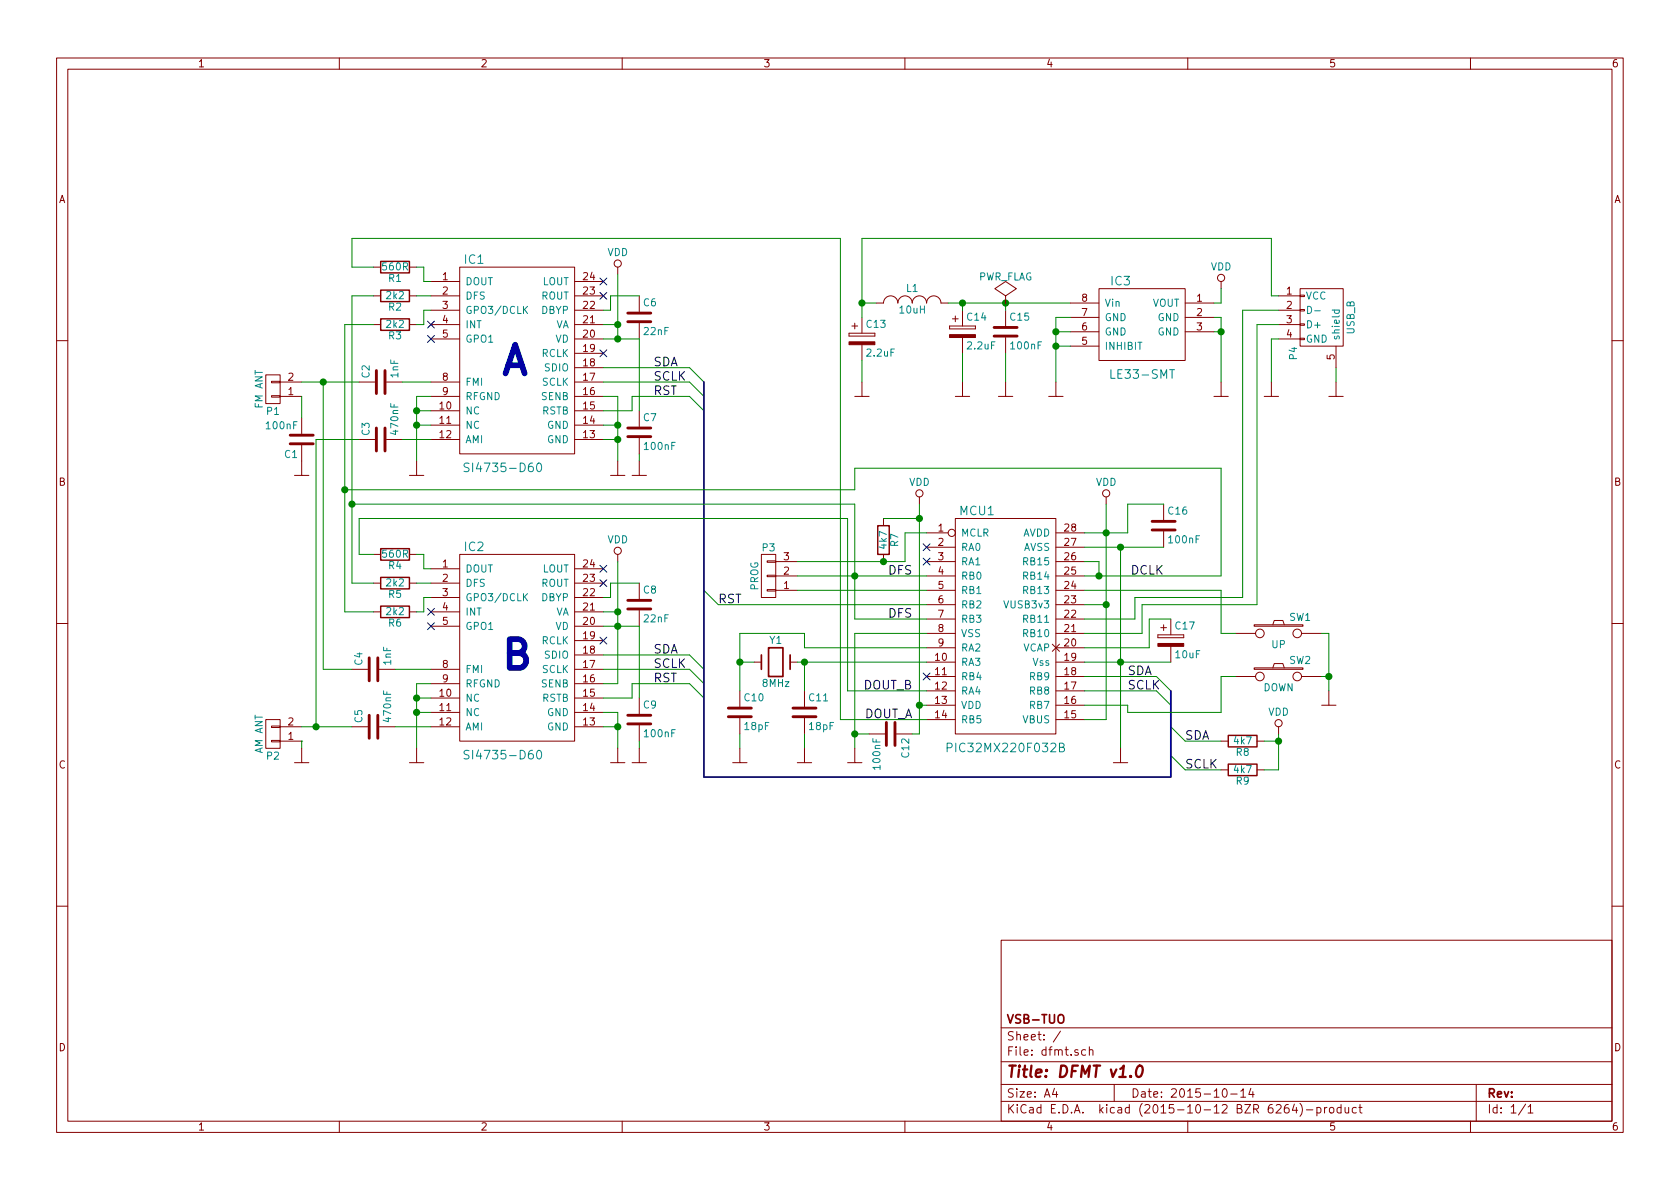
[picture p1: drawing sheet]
EESchema Schematic File Version 2
LIBS:power
LIBS:device
LIBS:transistors
LIBS:conn
LIBS:linear
LIBS:regul
LIBS:74xx
LIBS:cmos4000
LIBS:adc-dac
LIBS:memory
LIBS:xilinx
LIBS:microcontrollers
LIBS:dsp
LIBS:microchip
LIBS:analog_switches
LIBS:motorola
LIBS:texas
LIBS:intel
LIBS:audio
LIBS:interface
LIBS:digital-audio
LIBS:philips
LIBS:display
LIBS:cypress
LIBS:siliconi
LIBS:opto
LIBS:atmel
LIBS:contrib
LIBS:valves
LIBS:dfmt
LIBS:dfmt-cache
EELAYER 25 0
EELAYER END
$Descr A4 11693 8268
encoding utf-8
Sheet 1 1
Title "DFMT v1.0"
Date "2015-10-14"
Rev ""
Comp "VSB-TUO"
Comment1 ""
Comment2 ""
Comment3 ""
Comment4 ""
$EndDescr
$Comp
L PIC220F032B MCU1
U 1 1
P 7000 4350
F 0 "MCU1" H 6800 5150 60  0000 C CNN
F 1 "PIC32MX220F032B" H 7000 3500 60  0000 C CNN
F 2 "Housings_DIP:DIP-28_W7.62mm" H 6200 4350 60  0001 C CNN
F 3 "" H 6200 4350 60  0000 C CNN
	1    7000 4350
	1    0    0    -1  
$EndComp
$Comp
L LE33-SMT IC3
U 1 1
P 7950 2250
F 0 "IC3" H 7800 2550 60  0000 C CNN
F 1 "LE33-SMT" H 7950 1900 60  0000 C CNN
F 2 "Power_Integrations:SO-8" H 7900 1950 60  0001 C CNN
F 3 "" H 7900 1950 60  0000 C CNN
	1    7950 2250
	1    0    0    -1  
$EndComp
$Comp
L SI4735-D60 IC2
U 1 1
P 3450 4700
F 0 "IC2" H 3300 5600 60  0000 C CNN
F 1 "SI4735-D60" H 3500 4150 60  0000 C CNN
F 2 "Housings_SSOP:SSOP-24_3.9x8.7mm_Pitch0.635mm" H 3450 4700 60  0001 C CNN
F 3 "" H 3450 4700 60  0000 C CNN
	1    3450 4700
	1    0    0    -1  
$EndComp
$Comp
L VDD #PWR01
U 1 1
P 8500 2000
F 0 "#PWR01" H 8500 1850 50  0001 C CNN
F 1 "VDD" H 8500 2150 50  0000 C CNN
F 2 "" H 8500 2000 60  0000 C CNN
F 3 "" H 8500 2000 60  0000 C CNN
	1    8500 2000
	1    0    0    -1  
$EndComp
$Comp
L Crystal Y1
U 1 1
P 5400 4600
F 0 "Y1" H 5400 4750 50  0000 C CNN
F 1 "8MHz" H 5400 4450 50  0000 C CNN
F 2 "Crystals:Crystal_HC49-SD_SMD" H 5400 4600 60  0001 C CNN
F 3 "" H 5400 4600 60  0000 C CNN
	1    5400 4600
	1    0    0    -1  
$EndComp
$Comp
L INDUCTOR_SMALL L1
U 1 1
P 6350 2100
F 0 "L1" H 6350 2200 50  0000 C CNN
F 1 "10uH" H 6350 2050 50  0000 C CNN
F 2 "Resistors_SMD:R_1210_HandSoldering" H 6350 2100 60  0001 C CNN
F 3 "" H 6350 2100 60  0000 C CNN
	1    6350 2100
	1    0    0    -1  
$EndComp
$Comp
L C C15
U 1 1
P 7000 2300
F 0 "C15" H 7025 2400 50  0000 L CNN
F 1 "100nF" H 7025 2200 50  0000 L CNN
F 2 "Capacitors_SMD:C_1206_HandSoldering" H 7038 2150 30  0001 C CNN
F 3 "" H 7000 2300 60  0000 C CNN
	1    7000 2300
	1    0    0    -1  
$EndComp
$Comp
L CP C14
U 1 1
P 6700 2300
F 0 "C14" H 6725 2400 50  0000 L CNN
F 1 "2.2uF" H 6725 2200 50  0000 L CNN
F 2 "Capacitors_Tantalum_SMD:TantalC_SizeB_EIA-3528_HandSoldering" H 6738 2150 30  0001 C CNN
F 3 "" H 6700 2300 60  0000 C CNN
	1    6700 2300
	1    0    0    -1  
$EndComp
$Comp
L CP C13
U 1 1
P 6000 2350
F 0 "C13" H 6025 2450 50  0000 L CNN
F 1 "2.2uF" H 6025 2250 50  0000 L CNN
F 2 "Capacitors_Tantalum_SMD:TantalC_SizeB_EIA-3528_HandSoldering" H 6038 2200 30  0001 C CNN
F 3 "" H 6000 2350 60  0000 C CNN
	1    6000 2350
	1    0    0    -1  
$EndComp
$Comp
L C C10
U 1 1
P 5150 4950
F 0 "C10" H 5175 5050 50  0000 L CNN
F 1 "18pF" H 5175 4850 50  0000 L CNN
F 2 "Capacitors_SMD:C_1206_HandSoldering" H 5188 4800 30  0001 C CNN
F 3 "" H 5150 4950 60  0000 C CNN
	1    5150 4950
	1    0    0    -1  
$EndComp
$Comp
L C C11
U 1 1
P 5600 4950
F 0 "C11" H 5625 5050 50  0000 L CNN
F 1 "18pF" H 5625 4850 50  0000 L CNN
F 2 "Capacitors_SMD:C_1206_HandSoldering" H 5638 4800 30  0001 C CNN
F 3 "" H 5600 4950 60  0000 C CNN
	1    5600 4950
	1    0    0    -1  
$EndComp
$Comp
L R R4
U 1 1
P 2750 3850
F 0 "R4" V 2830 3850 50  0000 C CNN
F 1 "560R" V 2750 3850 50  0000 C CNN
F 2 "Resistors_SMD:R_1206_HandSoldering" V 2680 3850 30  0001 C CNN
F 3 "" H 2750 3850 30  0000 C CNN
	1    2750 3850
	0    1    1    0   
$EndComp
$Comp
L R R5
U 1 1
P 2750 4050
F 0 "R5" V 2830 4050 50  0000 C CNN
F 1 "2k2" V 2750 4050 50  0000 C CNN
F 2 "Resistors_SMD:R_1206_HandSoldering" V 2680 4050 30  0001 C CNN
F 3 "" H 2750 4050 30  0000 C CNN
	1    2750 4050
	0    1    1    0   
$EndComp
$Comp
L R R6
U 1 1
P 2750 4250
F 0 "R6" V 2830 4250 50  0000 C CNN
F 1 "2k2" V 2750 4250 50  0000 C CNN
F 2 "Resistors_SMD:R_1206_HandSoldering" V 2680 4250 30  0001 C CNN
F 3 "" H 2750 4250 30  0000 C CNN
	1    2750 4250
	0    1    1    0   
$EndComp
$Comp
L VDD #PWR02
U 1 1
P 4300 3900
F 0 "#PWR02" H 4300 3750 50  0001 C CNN
F 1 "VDD" H 4300 4050 50  0000 C CNN
F 2 "" H 4300 3900 60  0000 C CNN
F 3 "" H 4300 3900 60  0000 C CNN
	1    4300 3900
	1    0    0    -1  
$EndComp
$Comp
L C C8
U 1 1
P 4450 4200
F 0 "C8" H 4475 4300 50  0000 L CNN
F 1 "22nF" H 4475 4100 50  0000 L CNN
F 2 "Capacitors_SMD:C_1206_HandSoldering" H 4488 4050 30  0001 C CNN
F 3 "" H 4450 4200 60  0000 C CNN
	1    4450 4200
	1    0    0    -1  
$EndComp
$Comp
L C C9
U 1 1
P 4450 5000
F 0 "C9" H 4475 5100 50  0000 L CNN
F 1 "100nF" H 4475 4900 50  0000 L CNN
F 2 "Capacitors_SMD:C_1206_HandSoldering" H 4488 4850 30  0001 C CNN
F 3 "" H 4450 5000 60  0000 C CNN
	1    4450 5000
	1    0    0    -1  
$EndComp
$Comp
L VDD #PWR03
U 1 1
P 7700 3500
F 0 "#PWR03" H 7700 3350 50  0001 C CNN
F 1 "VDD" H 7700 3650 50  0000 C CNN
F 2 "" H 7700 3500 60  0000 C CNN
F 3 "" H 7700 3500 60  0000 C CNN
	1    7700 3500
	1    0    0    -1  
$EndComp
$Comp
L CP C17
U 1 1
P 8150 4450
F 0 "C17" H 8175 4550 50  0000 L CNN
F 1 "10uF" H 8175 4350 50  0000 L CNN
F 2 "Capacitors_Tantalum_SMD:TantalC_SizeB_EIA-3528_HandSoldering" H 8188 4300 30  0001 C CNN
F 3 "" H 8150 4450 60  0000 C CNN
	1    8150 4450
	1    0    0    -1  
$EndComp
$Comp
L C C16
U 1 1
P 8100 3650
F 0 "C16" H 8125 3750 50  0000 L CNN
F 1 "100nF" H 8125 3550 50  0000 L CNN
F 2 "Capacitors_SMD:C_1206_HandSoldering" H 8138 3500 30  0001 C CNN
F 3 "" H 8100 3650 60  0000 C CNN
	1    8100 3650
	1    0    0    -1  
$EndComp
$Comp
L R R7
U 1 1
P 6150 3750
F 0 "R7" V 6230 3750 50  0000 C CNN
F 1 "4k7" V 6150 3750 50  0000 C CNN
F 2 "Resistors_SMD:R_1206_HandSoldering" V 6080 3750 30  0001 C CNN
F 3 "" H 6150 3750 30  0000 C CNN
	1    6150 3750
	1    0    0    -1  
$EndComp
$Comp
L VDD #PWR04
U 1 1
P 6400 3500
F 0 "#PWR04" H 6400 3350 50  0001 C CNN
F 1 "VDD" H 6400 3650 50  0000 C CNN
F 2 "" H 6400 3500 60  0000 C CNN
F 3 "" H 6400 3500 60  0000 C CNN
	1    6400 3500
	1    0    0    -1  
$EndComp
$Comp
L SI4735-D60 IC1
U 1 1
P 3450 2700
F 0 "IC1" H 3300 3600 60  0000 C CNN
F 1 "SI4735-D60" H 3500 2150 60  0000 C CNN
F 2 "Housings_SSOP:SSOP-24_3.9x8.7mm_Pitch0.635mm" H 3450 2700 60  0001 C CNN
F 3 "" H 3450 2700 60  0000 C CNN
	1    3450 2700
	1    0    0    -1  
$EndComp
$Comp
L R R1
U 1 1
P 2750 1850
F 0 "R1" V 2830 1850 50  0000 C CNN
F 1 "560R" V 2750 1850 50  0000 C CNN
F 2 "Resistors_SMD:R_1206_HandSoldering" V 2680 1850 30  0001 C CNN
F 3 "" H 2750 1850 30  0000 C CNN
	1    2750 1850
	0    1    1    0   
$EndComp
$Comp
L R R2
U 1 1
P 2750 2050
F 0 "R2" V 2830 2050 50  0000 C CNN
F 1 "2k2" V 2750 2050 50  0000 C CNN
F 2 "Resistors_SMD:R_1206_HandSoldering" V 2680 2050 30  0001 C CNN
F 3 "" H 2750 2050 30  0000 C CNN
	1    2750 2050
	0    1    1    0   
$EndComp
$Comp
L R R3
U 1 1
P 2750 2250
F 0 "R3" V 2830 2250 50  0000 C CNN
F 1 "2k2" V 2750 2250 50  0000 C CNN
F 2 "Resistors_SMD:R_1206_HandSoldering" V 2680 2250 30  0001 C CNN
F 3 "" H 2750 2250 30  0000 C CNN
	1    2750 2250
	0    1    1    0   
$EndComp
$Comp
L VDD #PWR05
U 1 1
P 4300 1900
F 0 "#PWR05" H 4300 1750 50  0001 C CNN
F 1 "VDD" H 4300 2050 50  0000 C CNN
F 2 "" H 4300 1900 60  0000 C CNN
F 3 "" H 4300 1900 60  0000 C CNN
	1    4300 1900
	1    0    0    -1  
$EndComp
$Comp
L C C6
U 1 1
P 4450 2200
F 0 "C6" H 4475 2300 50  0000 L CNN
F 1 "22nF" H 4475 2100 50  0000 L CNN
F 2 "Capacitors_SMD:C_1206_HandSoldering" H 4488 2050 30  0001 C CNN
F 3 "" H 4450 2200 60  0000 C CNN
	1    4450 2200
	1    0    0    -1  
$EndComp
$Comp
L C C7
U 1 1
P 4450 3000
F 0 "C7" H 4475 3100 50  0000 L CNN
F 1 "100nF" H 4475 2900 50  0000 L CNN
F 2 "Capacitors_SMD:C_1206_HandSoldering" H 4488 2850 30  0001 C CNN
F 3 "" H 4450 3000 60  0000 C CNN
	1    4450 3000
	1    0    0    -1  
$EndComp
Entry Wire Line
	4800 4750 4900 4850
Entry Wire Line
	4800 4650 4900 4750
Entry Wire Line
	4800 4550 4900 4650
Entry Wire Line
	4800 2550 4900 2650
Entry Wire Line
	4800 2650 4900 2750
Entry Wire Line
	4800 2750 4900 2850
Entry Wire Line
	4900 4100 5000 4200
Text Label 4550 4550 0    60   ~ 0
SDA
Text Label 4550 4650 0    60   ~ 0
SCLK
Text Label 4550 4750 0    60   ~ 0
RST
Text Label 5000 4200 0    60   ~ 0
RST
Entry Wire Line
	8050 4700 8150 4800
Entry Wire Line
	8050 4800 8150 4900
Text Label 4550 2550 0    60   ~ 0
SDA
Text Label 4550 2650 0    60   ~ 0
SCLK
Text Label 4550 2750 0    60   ~ 0
RST
Text Label 7850 4700 0    60   ~ 0
SDA
Text Label 7850 4800 0    60   ~ 0
SCLK
$Comp
L CONN_01X03 P3
U 1 1
P 5350 4000
F 0 "P3" H 5350 3800 50  0000 C CNN
F 1 "PROG" V 5450 4000 50  0000 C CNN
F 2 "Pin_Headers:Pin_Header_Straight_1x03" H 5350 4000 60  0001 C CNN
F 3 "" H 5350 4000 60  0000 C CNN
	1    5350 4000
	-1   0    0    1   
$EndComp
Entry Wire Line
	8150 5050 8250 5150
Entry Wire Line
	8150 5250 8250 5350
$Comp
L R R8
U 1 1
P 8650 5150
F 0 "R8" V 8730 5150 50  0000 C CNN
F 1 "4k7" V 8650 5150 50  0000 C CNN
F 2 "Resistors_SMD:R_1206_HandSoldering" V 8580 5150 30  0001 C CNN
F 3 "" H 8650 5150 30  0000 C CNN
	1    8650 5150
	0    1    1    0   
$EndComp
$Comp
L R R9
U 1 1
P 8650 5350
F 0 "R9" V 8730 5350 50  0000 C CNN
F 1 "4k7" V 8650 5350 50  0000 C CNN
F 2 "Resistors_SMD:R_1206_HandSoldering" V 8580 5350 30  0001 C CNN
F 3 "" H 8650 5350 30  0000 C CNN
	1    8650 5350
	0    1    1    0   
$EndComp
$Comp
L VDD #PWR06
U 1 1
P 8900 5100
F 0 "#PWR06" H 8900 4950 50  0001 C CNN
F 1 "VDD" H 8900 5250 50  0000 C CNN
F 2 "" H 8900 5100 60  0000 C CNN
F 3 "" H 8900 5100 60  0000 C CNN
	1    8900 5100
	1    0    0    -1  
$EndComp
Text Label 8250 5150 0    60   ~ 0
SDA
Text Label 8250 5350 0    60   ~ 0
SCLK
Text Notes 3500 2600 0    200  ~ 40
A
Text Notes 3500 4650 0    200  ~ 40
B
$Comp
L C C5
U 1 1
P 2600 5050
F 0 "C5" H 2625 5150 50  0000 L CNN
F 1 "470nF" H 2625 4950 50  0000 L CNN
F 2 "Capacitors_SMD:C_1206_HandSoldering" H 2638 4900 30  0001 C CNN
F 3 "" H 2600 5050 60  0000 C CNN
	1    2600 5050
	0    -1   -1   0   
$EndComp
$Comp
L C C4
U 1 1
P 2600 4650
F 0 "C4" H 2625 4750 50  0000 L CNN
F 1 "1nF" H 2625 4550 50  0000 L CNN
F 2 "Capacitors_SMD:C_1206_HandSoldering" H 2638 4500 30  0001 C CNN
F 3 "" H 2600 4650 60  0000 C CNN
	1    2600 4650
	0    -1   -1   0   
$EndComp
$Comp
L C C3
U 1 1
P 2650 3050
F 0 "C3" H 2675 3150 50  0000 L CNN
F 1 "470nF" H 2675 2950 50  0000 L CNN
F 2 "Capacitors_SMD:C_1206_HandSoldering" H 2688 2900 30  0001 C CNN
F 3 "" H 2650 3050 60  0000 C CNN
	1    2650 3050
	0    -1   -1   0   
$EndComp
$Comp
L C C2
U 1 1
P 2650 2650
F 0 "C2" H 2675 2750 50  0000 L CNN
F 1 "1nF" H 2675 2550 50  0000 L CNN
F 2 "Capacitors_SMD:C_1206_HandSoldering" H 2688 2500 30  0001 C CNN
F 3 "" H 2650 2650 60  0000 C CNN
	1    2650 2650
	0    -1   -1   0   
$EndComp
$Comp
L CONN_01X02 P1
U 1 1
P 1900 2700
F 0 "P1" H 1900 2850 50  0000 C CNN
F 1 "FM ANT" V 2000 2700 50  0000 C CNN
F 2 "Pin_Headers:Pin_Header_Straight_1x02" H 1900 2700 60  0001 C CNN
F 3 "" H 1900 2700 60  0000 C CNN
	1    1900 2700
	-1   0    0    1   
$EndComp
$Comp
L CONN_01X02 P2
U 1 1
P 1900 5100
F 0 "P2" H 1900 5250 50  0000 C CNN
F 1 "AM ANT" V 2000 5100 50  0000 C CNN
F 2 "Pin_Headers:Pin_Header_Straight_1x02" H 1900 5100 60  0001 C CNN
F 3 "" H 1900 5100 60  0000 C CNN
	1    1900 5100
	-1   0    0    1   
$EndComp
Wire Wire Line
	8500 2100 8450 2100
Wire Wire Line
	8500 2100 8500 2000
Wire Wire Line
	7450 2200 7350 2200
Wire Wire Line
	7450 2300 7350 2300
Connection ~ 7350 2300
Wire Wire Line
	7350 2400 7450 2400
Connection ~ 7350 2400
Wire Wire Line
	7350 2200 7350 2650
Connection ~ 6700 2100
Connection ~ 7000 2100
Wire Wire Line
	6700 2150 6700 2100
Wire Wire Line
	7000 2100 7000 2150
Wire Wire Line
	7000 2650 7000 2450
Wire Wire Line
	6700 2650 6700 2450
Wire Wire Line
	8850 1650 8850 2050
Wire Wire Line
	5150 4400 5150 4800
Wire Wire Line
	5150 4600 5250 4600
Wire Wire Line
	5550 4600 6450 4600
Wire Wire Line
	5600 4600 5600 4800
Wire Wire Line
	5600 5100 5600 5200
Wire Wire Line
	5150 5100 5150 5200
Connection ~ 5600 4600
Wire Wire Line
	5150 4400 5600 4400
Wire Wire Line
	5600 4400 5600 4500
Wire Wire Line
	5600 4500 6450 4500
Connection ~ 5150 4600
Wire Wire Line
	3000 3950 2950 3950
Wire Wire Line
	2950 3950 2950 3850
Wire Wire Line
	2950 3850 2900 3850
Wire Wire Line
	3000 4050 2900 4050
Wire Wire Line
	3000 4150 2950 4150
Wire Wire Line
	2950 4150 2950 4250
Wire Wire Line
	2950 4250 2900 4250
Wire Wire Line
	2900 4750 2900 5200
Wire Wire Line
	2900 4750 3000 4750
Wire Wire Line
	3000 4850 2900 4850
Connection ~ 2900 4850
Wire Wire Line
	3000 4950 2900 4950
Connection ~ 2900 4950
Wire Wire Line
	4200 5050 4300 5050
Wire Wire Line
	4300 4950 4300 5200
Wire Wire Line
	4200 4950 4300 4950
Connection ~ 4300 5050
Wire Wire Line
	4200 4150 4250 4150
Wire Wire Line
	4200 4250 4300 4250
Wire Wire Line
	4300 3900 4300 4750
Connection ~ 4300 4350
Wire Wire Line
	4200 4350 4450 4350
Wire Wire Line
	4250 4150 4250 4050
Wire Wire Line
	4250 4050 4450 4050
Wire Wire Line
	4300 4750 4200 4750
Connection ~ 4300 4250
Wire Wire Line
	4450 4350 4450 4850
Wire Wire Line
	4450 5200 4450 5150
Wire Wire Line
	7700 3500 7700 5000
Wire Wire Line
	7700 5000 7550 5000
Connection ~ 7700 3700
Wire Wire Line
	7550 4200 7700 4200
Connection ~ 7700 4200
Wire Wire Line
	7800 3800 7800 5200
Wire Wire Line
	7550 4600 8150 4600
Connection ~ 7800 4600
Connection ~ 7800 3800
Wire Wire Line
	6400 4900 6450 4900
Wire Wire Line
	6400 3500 6400 5100
Wire Wire Line
	5950 4400 5950 5200
Wire Wire Line
	5950 4400 6450 4400
Wire Wire Line
	7550 4500 8000 4500
Wire Wire Line
	8000 4500 8000 4300
Wire Wire Line
	8000 4300 8150 4300
Wire Wire Line
	7550 3800 8100 3800
Wire Wire Line
	7550 3700 7850 3700
Wire Wire Line
	7850 3700 7850 3500
Wire Wire Line
	7850 3500 8100 3500
Wire Wire Line
	8650 2150 8650 4150
Wire Wire Line
	7900 4150 7900 4300
Wire Wire Line
	7900 4300 7550 4300
Wire Wire Line
	7550 4400 7950 4400
Wire Wire Line
	7950 4400 7950 4200
Wire Wire Line
	8750 4200 8750 2250
Wire Bus Line
	8150 4800 8150 5400
Wire Wire Line
	5000 4200 6450 4200
Wire Wire Line
	4200 4850 4400 4850
Wire Wire Line
	4400 4850 4400 4750
Wire Wire Line
	4400 4750 4800 4750
Wire Wire Line
	4200 4650 4800 4650
Wire Wire Line
	4200 4550 4800 4550
Wire Wire Line
	3000 1950 2950 1950
Wire Wire Line
	2950 1950 2950 1850
Wire Wire Line
	2950 1850 2900 1850
Wire Wire Line
	3000 2050 2900 2050
Wire Wire Line
	3000 2150 2950 2150
Wire Wire Line
	2950 2150 2950 2250
Wire Wire Line
	2950 2250 2900 2250
Wire Wire Line
	2900 2750 2900 3200
Wire Wire Line
	2900 2750 3000 2750
Wire Wire Line
	3000 2850 2900 2850
Connection ~ 2900 2850
Wire Wire Line
	3000 2950 2900 2950
Connection ~ 2900 2950
Wire Wire Line
	4300 3050 4200 3050
Wire Wire Line
	4300 2750 4300 3200
Wire Wire Line
	4200 2950 4300 2950
Connection ~ 4300 3050
Wire Wire Line
	4200 2150 4250 2150
Wire Wire Line
	4200 2250 4300 2250
Connection ~ 4300 2350
Wire Wire Line
	4200 2350 4450 2350
Wire Wire Line
	4250 2150 4250 2050
Wire Wire Line
	4250 2050 4450 2050
Wire Wire Line
	4300 2750 4200 2750
Wire Wire Line
	4450 2350 4450 2850
Wire Wire Line
	4450 3200 4450 3150
Wire Wire Line
	4200 2850 4400 2850
Wire Wire Line
	4400 2850 4400 2750
Wire Wire Line
	4400 2750 4800 2750
Wire Wire Line
	4200 2650 4800 2650
Wire Wire Line
	4200 2550 4800 2550
Wire Bus Line
	4900 2650 4900 5400
Wire Wire Line
	7550 4700 8050 4700
Wire Wire Line
	7550 4800 8050 4800
Connection ~ 4300 2950
Wire Wire Line
	4300 1900 4300 2350
Wire Wire Line
	2600 1850 2450 1850
Wire Wire Line
	2450 1850 2450 1650
Wire Wire Line
	2450 1650 5850 1650
Wire Wire Line
	5850 1650 5850 5000
Wire Wire Line
	5850 5000 6450 5000
Wire Wire Line
	6000 2500 6000 2650
Connection ~ 6000 2100
Wire Wire Line
	5950 4300 6450 4300
Wire Wire Line
	2450 2050 2600 2050
Wire Wire Line
	2600 2250 2400 2250
Wire Wire Line
	5950 3250 8500 3250
Wire Wire Line
	8500 3250 8500 4000
Wire Wire Line
	8500 4000 7550 4000
Connection ~ 4300 2250
Wire Wire Line
	6450 4800 5900 4800
Wire Wire Line
	5900 4800 5900 3600
Wire Wire Line
	5900 3600 2500 3600
Wire Wire Line
	2500 3600 2500 3850
Wire Wire Line
	2500 3850 2600 3850
Wire Wire Line
	5550 4000 6450 4000
Wire Wire Line
	5550 4100 6450 4100
Wire Wire Line
	5550 3900 6300 3900
Wire Wire Line
	6150 3600 6400 3600
Connection ~ 6400 3600
Wire Wire Line
	6300 3900 6300 3700
Wire Wire Line
	6300 3700 6450 3700
Connection ~ 6150 3900
Wire Wire Line
	2400 4250 2600 4250
Wire Bus Line
	4900 5400 8150 5400
Wire Wire Line
	8800 5150 8900 5150
Wire Wire Line
	8900 5100 8900 5350
Wire Wire Line
	8900 5350 8800 5350
Connection ~ 8900 5150
Wire Wire Line
	8250 5150 8500 5150
Wire Wire Line
	8250 5350 8500 5350
Wire Wire Line
	2750 4650 3000 4650
Wire Wire Line
	2750 5050 3000 5050
Wire Wire Line
	2800 2650 3000 2650
Wire Wire Line
	2800 3050 3000 3050
Wire Wire Line
	2250 2650 2250 4650
Wire Wire Line
	2250 4650 2450 4650
Wire Wire Line
	2500 3050 2200 3050
Connection ~ 2250 2650
Wire Wire Line
	2100 2650 2500 2650
Wire Wire Line
	2200 3050 2200 5050
Wire Wire Line
	2100 5050 2450 5050
Connection ~ 2200 5050
Wire Wire Line
	2100 5150 2100 5150
Wire Wire Line
	2100 5150 2100 5200
$Comp
L C C12
U 1 1
P 6200 5100
F 0 "C12" H 6225 5200 50  0000 L CNN
F 1 "100nF" H 6225 5000 50  0000 L CNN
F 2 "Capacitors_SMD:C_1206_HandSoldering" H 6238 4950 30  0001 C CNN
F 3 "" H 6200 5100 60  0000 C CNN
	1    6200 5100
	0    1    1    0   
$EndComp
Wire Wire Line
	6050 5100 5950 5100
Connection ~ 5950 5100
Connection ~ 6400 4900
NoConn ~ 6450 3800
NoConn ~ 6450 3900
NoConn ~ 3000 4250
NoConn ~ 3000 4350
NoConn ~ 4200 4450
NoConn ~ 4200 4050
NoConn ~ 4200 3950
NoConn ~ 4200 2450
NoConn ~ 4200 1950
NoConn ~ 4200 2050
NoConn ~ 3000 2350
NoConn ~ 3000 2250
Wire Wire Line
	8450 2200 8500 2200
Wire Wire Line
	8500 2200 8500 2650
Wire Wire Line
	8450 2300 8500 2300
Connection ~ 8500 2300
NoConn ~ 6450 4700
$Comp
L C C1
U 1 1
P 2100 3050
F 0 "C1" H 2125 3150 50  0000 L CNN
F 1 "100nF" H 2125 2950 50  0000 L CNN
F 2 "Capacitors_SMD:C_1206_HandSoldering" H 2138 2900 30  0001 C CNN
F 3 "" H 2100 3050 60  0000 C CNN
	1    2100 3050
	-1   0    0    1   
$EndComp
Wire Wire Line
	2100 2750 2100 2900
Wire Wire Line
	8850 1650 6000 1650
Wire Wire Line
	6000 1650 6000 2200
Wire Wire Line
	6100 2100 6000 2100
Wire Wire Line
	6600 2100 7450 2100
$Comp
L PWR_FLAG #FLG07
U 1 1
P 7000 2100
F 0 "#FLG07" H 7000 2195 50  0001 C CNN
F 1 "PWR_FLAG" H 7000 2280 50  0000 C CNN
F 2 "" H 7000 2100 60  0000 C CNN
F 3 "" H 7000 2100 60  0000 C CNN
	1    7000 2100
	1    0    0    -1  
$EndComp
Wire Wire Line
	8850 2350 8850 2650
$Comp
L SW_PUSH SW1
U 1 1
P 8900 4400
F 0 "SW1" H 9050 4510 50  0000 C CNN
F 1 "UP" H 8900 4320 50  0000 C CNN
F 2 "dfmt:button-TACT" H 8900 4400 60  0001 C CNN
F 3 "" H 8900 4400 60  0000 C CNN
	1    8900 4400
	1    0    0    -1  
$EndComp
$Comp
L SW_PUSH SW2
U 1 1
P 8900 4700
F 0 "SW2" H 9050 4810 50  0000 C CNN
F 1 "DOWN" H 8900 4620 50  0000 C CNN
F 2 "dfmt:button-TACT" H 8900 4700 60  0001 C CNN
F 3 "" H 8900 4700 60  0000 C CNN
	1    8900 4700
	1    0    0    -1  
$EndComp
Wire Wire Line
	7550 4900 7850 4900
Wire Wire Line
	7850 4900 7850 4950
Wire Wire Line
	8600 4700 8500 4700
Wire Wire Line
	8500 4700 8500 4950
Wire Wire Line
	8500 4950 7850 4950
Wire Wire Line
	8600 4400 8500 4400
Wire Wire Line
	8500 4400 8500 4100
Wire Wire Line
	8500 4100 7550 4100
Wire Wire Line
	9200 4400 9250 4400
Wire Wire Line
	9250 4400 9250 4800
Wire Wire Line
	9200 4700 9250 4700
Connection ~ 9250 4700
$Comp
L GND_cs_2 #PWR08
U 1 1
P 8850 2650
F 0 "#PWR08" H 8850 2400 50  0001 C CNN
F 1 "GND_cs_2" H 8850 2500 50  0001 C CNN
F 2 "" H 8850 2650 60  0000 C CNN
F 3 "" H 8850 2650 60  0000 C CNN
	1    8850 2650
	1    0    0    -1  
$EndComp
$Comp
L GND_cs_2 #PWR09
U 1 1
P 8500 2650
F 0 "#PWR09" H 8500 2400 50  0001 C CNN
F 1 "GND_cs_2" H 8500 2500 50  0001 C CNN
F 2 "" H 8500 2650 60  0000 C CNN
F 3 "" H 8500 2650 60  0000 C CNN
	1    8500 2650
	1    0    0    -1  
$EndComp
$Comp
L GND_cs_2 #PWR010
U 1 1
P 6000 2650
F 0 "#PWR010" H 6000 2400 50  0001 C CNN
F 1 "GND_cs_2" H 6000 2500 50  0001 C CNN
F 2 "" H 6000 2650 60  0000 C CNN
F 3 "" H 6000 2650 60  0000 C CNN
	1    6000 2650
	1    0    0    -1  
$EndComp
$Comp
L GND_cs_2 #PWR011
U 1 1
P 6700 2650
F 0 "#PWR011" H 6700 2400 50  0001 C CNN
F 1 "GND_cs_2" H 6700 2500 50  0001 C CNN
F 2 "" H 6700 2650 60  0000 C CNN
F 3 "" H 6700 2650 60  0000 C CNN
	1    6700 2650
	1    0    0    -1  
$EndComp
$Comp
L GND_cs_2 #PWR012
U 1 1
P 7000 2650
F 0 "#PWR012" H 7000 2400 50  0001 C CNN
F 1 "GND_cs_2" H 7000 2500 50  0001 C CNN
F 2 "" H 7000 2650 60  0000 C CNN
F 3 "" H 7000 2650 60  0000 C CNN
	1    7000 2650
	1    0    0    -1  
$EndComp
$Comp
L GND_cs_2 #PWR013
U 1 1
P 7350 2650
F 0 "#PWR013" H 7350 2400 50  0001 C CNN
F 1 "GND_cs_2" H 7350 2500 50  0001 C CNN
F 2 "" H 7350 2650 60  0000 C CNN
F 3 "" H 7350 2650 60  0000 C CNN
	1    7350 2650
	1    0    0    -1  
$EndComp
$Comp
L GND_cs_2 #PWR014
U 1 1
P 7800 5200
F 0 "#PWR014" H 7800 4950 50  0001 C CNN
F 1 "GND_cs_2" H 7800 5050 50  0001 C CNN
F 2 "" H 7800 5200 60  0000 C CNN
F 3 "" H 7800 5200 60  0000 C CNN
	1    7800 5200
	1    0    0    -1  
$EndComp
$Comp
L GND_cs_2 #PWR015
U 1 1
P 9250 4800
F 0 "#PWR015" H 9250 4550 50  0001 C CNN
F 1 "GND_cs_2" H 9250 4650 50  0001 C CNN
F 2 "" H 9250 4800 60  0000 C CNN
F 3 "" H 9250 4800 60  0000 C CNN
	1    9250 4800
	1    0    0    -1  
$EndComp
$Comp
L GND_cs_2 #PWR016
U 1 1
P 5150 5200
F 0 "#PWR016" H 5150 4950 50  0001 C CNN
F 1 "GND_cs_2" H 5150 5050 50  0001 C CNN
F 2 "" H 5150 5200 60  0000 C CNN
F 3 "" H 5150 5200 60  0000 C CNN
	1    5150 5200
	1    0    0    -1  
$EndComp
$Comp
L GND_cs_2 #PWR017
U 1 1
P 5600 5200
F 0 "#PWR017" H 5600 4950 50  0001 C CNN
F 1 "GND_cs_2" H 5600 5050 50  0001 C CNN
F 2 "" H 5600 5200 60  0000 C CNN
F 3 "" H 5600 5200 60  0000 C CNN
	1    5600 5200
	1    0    0    -1  
$EndComp
$Comp
L GND_cs_2 #PWR018
U 1 1
P 5950 5200
F 0 "#PWR018" H 5950 4950 50  0001 C CNN
F 1 "GND_cs_2" H 5950 5050 50  0001 C CNN
F 2 "" H 5950 5200 60  0000 C CNN
F 3 "" H 5950 5200 60  0000 C CNN
	1    5950 5200
	1    0    0    -1  
$EndComp
$Comp
L GND_cs_2 #PWR019
U 1 1
P 2100 5200
F 0 "#PWR019" H 2100 4950 50  0001 C CNN
F 1 "GND_cs_2" H 2100 5050 50  0001 C CNN
F 2 "" H 2100 5200 60  0000 C CNN
F 3 "" H 2100 5200 60  0000 C CNN
	1    2100 5200
	1    0    0    -1  
$EndComp
$Comp
L GND_cs_2 #PWR020
U 1 1
P 2900 5200
F 0 "#PWR020" H 2900 4950 50  0001 C CNN
F 1 "GND_cs_2" H 2900 5050 50  0001 C CNN
F 2 "" H 2900 5200 60  0000 C CNN
F 3 "" H 2900 5200 60  0000 C CNN
	1    2900 5200
	1    0    0    -1  
$EndComp
$Comp
L GND_cs_2 #PWR021
U 1 1
P 4300 5200
F 0 "#PWR021" H 4300 4950 50  0001 C CNN
F 1 "GND_cs_2" H 4300 5050 50  0001 C CNN
F 2 "" H 4300 5200 60  0000 C CNN
F 3 "" H 4300 5200 60  0000 C CNN
	1    4300 5200
	1    0    0    -1  
$EndComp
$Comp
L GND_cs_2 #PWR022
U 1 1
P 4450 5200
F 0 "#PWR022" H 4450 4950 50  0001 C CNN
F 1 "GND_cs_2" H 4450 5050 50  0001 C CNN
F 2 "" H 4450 5200 60  0000 C CNN
F 3 "" H 4450 5200 60  0000 C CNN
	1    4450 5200
	1    0    0    -1  
$EndComp
$Comp
L GND_cs_2 #PWR023
U 1 1
P 2100 3200
F 0 "#PWR023" H 2100 2950 50  0001 C CNN
F 1 "GND_cs_2" H 2100 3050 50  0001 C CNN
F 2 "" H 2100 3200 60  0000 C CNN
F 3 "" H 2100 3200 60  0000 C CNN
	1    2100 3200
	1    0    0    -1  
$EndComp
$Comp
L GND_cs_2 #PWR024
U 1 1
P 2900 3200
F 0 "#PWR024" H 2900 2950 50  0001 C CNN
F 1 "GND_cs_2" H 2900 3050 50  0001 C CNN
F 2 "" H 2900 3200 60  0000 C CNN
F 3 "" H 2900 3200 60  0000 C CNN
	1    2900 3200
	1    0    0    -1  
$EndComp
$Comp
L GND_cs_2 #PWR025
U 1 1
P 4300 3200
F 0 "#PWR025" H 4300 2950 50  0001 C CNN
F 1 "GND_cs_2" H 4300 3050 50  0001 C CNN
F 2 "" H 4300 3200 60  0000 C CNN
F 3 "" H 4300 3200 60  0000 C CNN
	1    4300 3200
	1    0    0    -1  
$EndComp
$Comp
L GND_cs_2 #PWR026
U 1 1
P 4450 3200
F 0 "#PWR026" H 4450 2950 50  0001 C CNN
F 1 "GND_cs_2" H 4450 3050 50  0001 C CNN
F 2 "" H 4450 3200 60  0000 C CNN
F 3 "" H 4450 3200 60  0000 C CNN
	1    4450 3200
	1    0    0    -1  
$EndComp
Wire Wire Line
	2450 4050 2600 4050
Wire Wire Line
	7550 3900 7650 3900
Wire Wire Line
	7650 3900 7650 4000
Connection ~ 7650 4000
Wire Wire Line
	2450 3500 5950 3500
Connection ~ 2450 3500
Wire Wire Line
	2450 2050 2450 4050
Wire Wire Line
	5950 3500 5950 4300
Wire Wire Line
	2400 3400 5950 3400
Wire Wire Line
	5950 3400 5950 3250
Connection ~ 2400 3400
Wire Wire Line
	2400 2250 2400 4250
Connection ~ 5950 4000
$Comp
L GND_cs_2 #PWR027
U 1 1
P 9300 2650
F 0 "#PWR027" H 9300 2400 50  0001 C CNN
F 1 "GND_cs_2" H 9300 2500 50  0001 C CNN
F 2 "" H 9300 2650 60  0000 C CNN
F 3 "" H 9300 2650 60  0000 C CNN
	1    9300 2650
	1    0    0    -1  
$EndComp
Wire Wire Line
	8650 4150 7900 4150
Wire Wire Line
	7950 4200 8750 4200
Text Label 6350 5000 2    60   ~ 0
DOUT_A
Text Label 6350 4800 2    60   ~ 0
DOUT_B
Wire Wire Line
	6400 5100 6350 5100
Text Label 8100 4000 2    60   ~ 0
DCLK
Text Label 6350 4000 2    60   ~ 0
DFS
Text Label 6350 4300 2    60   ~ 0
DFS
$Comp
L USB_B P4
U 1 1
P 9200 2250
F 0 "P4" H 9400 2050 50  0000 C CNN
F 1 "USB_B" H 9150 2450 50  0000 C CNN
F 2 "dfmt:USB20_B_F_molex_tht_kink" V 9150 2150 60  0001 C CNN
F 3 "" V 9150 2150 60  0000 C CNN
	1    9200 2250
	0    1    1    0   
$EndComp
Wire Wire Line
	8850 2050 8900 2050
Wire Wire Line
	8900 2150 8650 2150
Wire Wire Line
	8750 2250 8900 2250
Wire Wire Line
	8900 2350 8850 2350
Wire Wire Line
	9300 2550 9300 2650
$EndSCHEMATC
